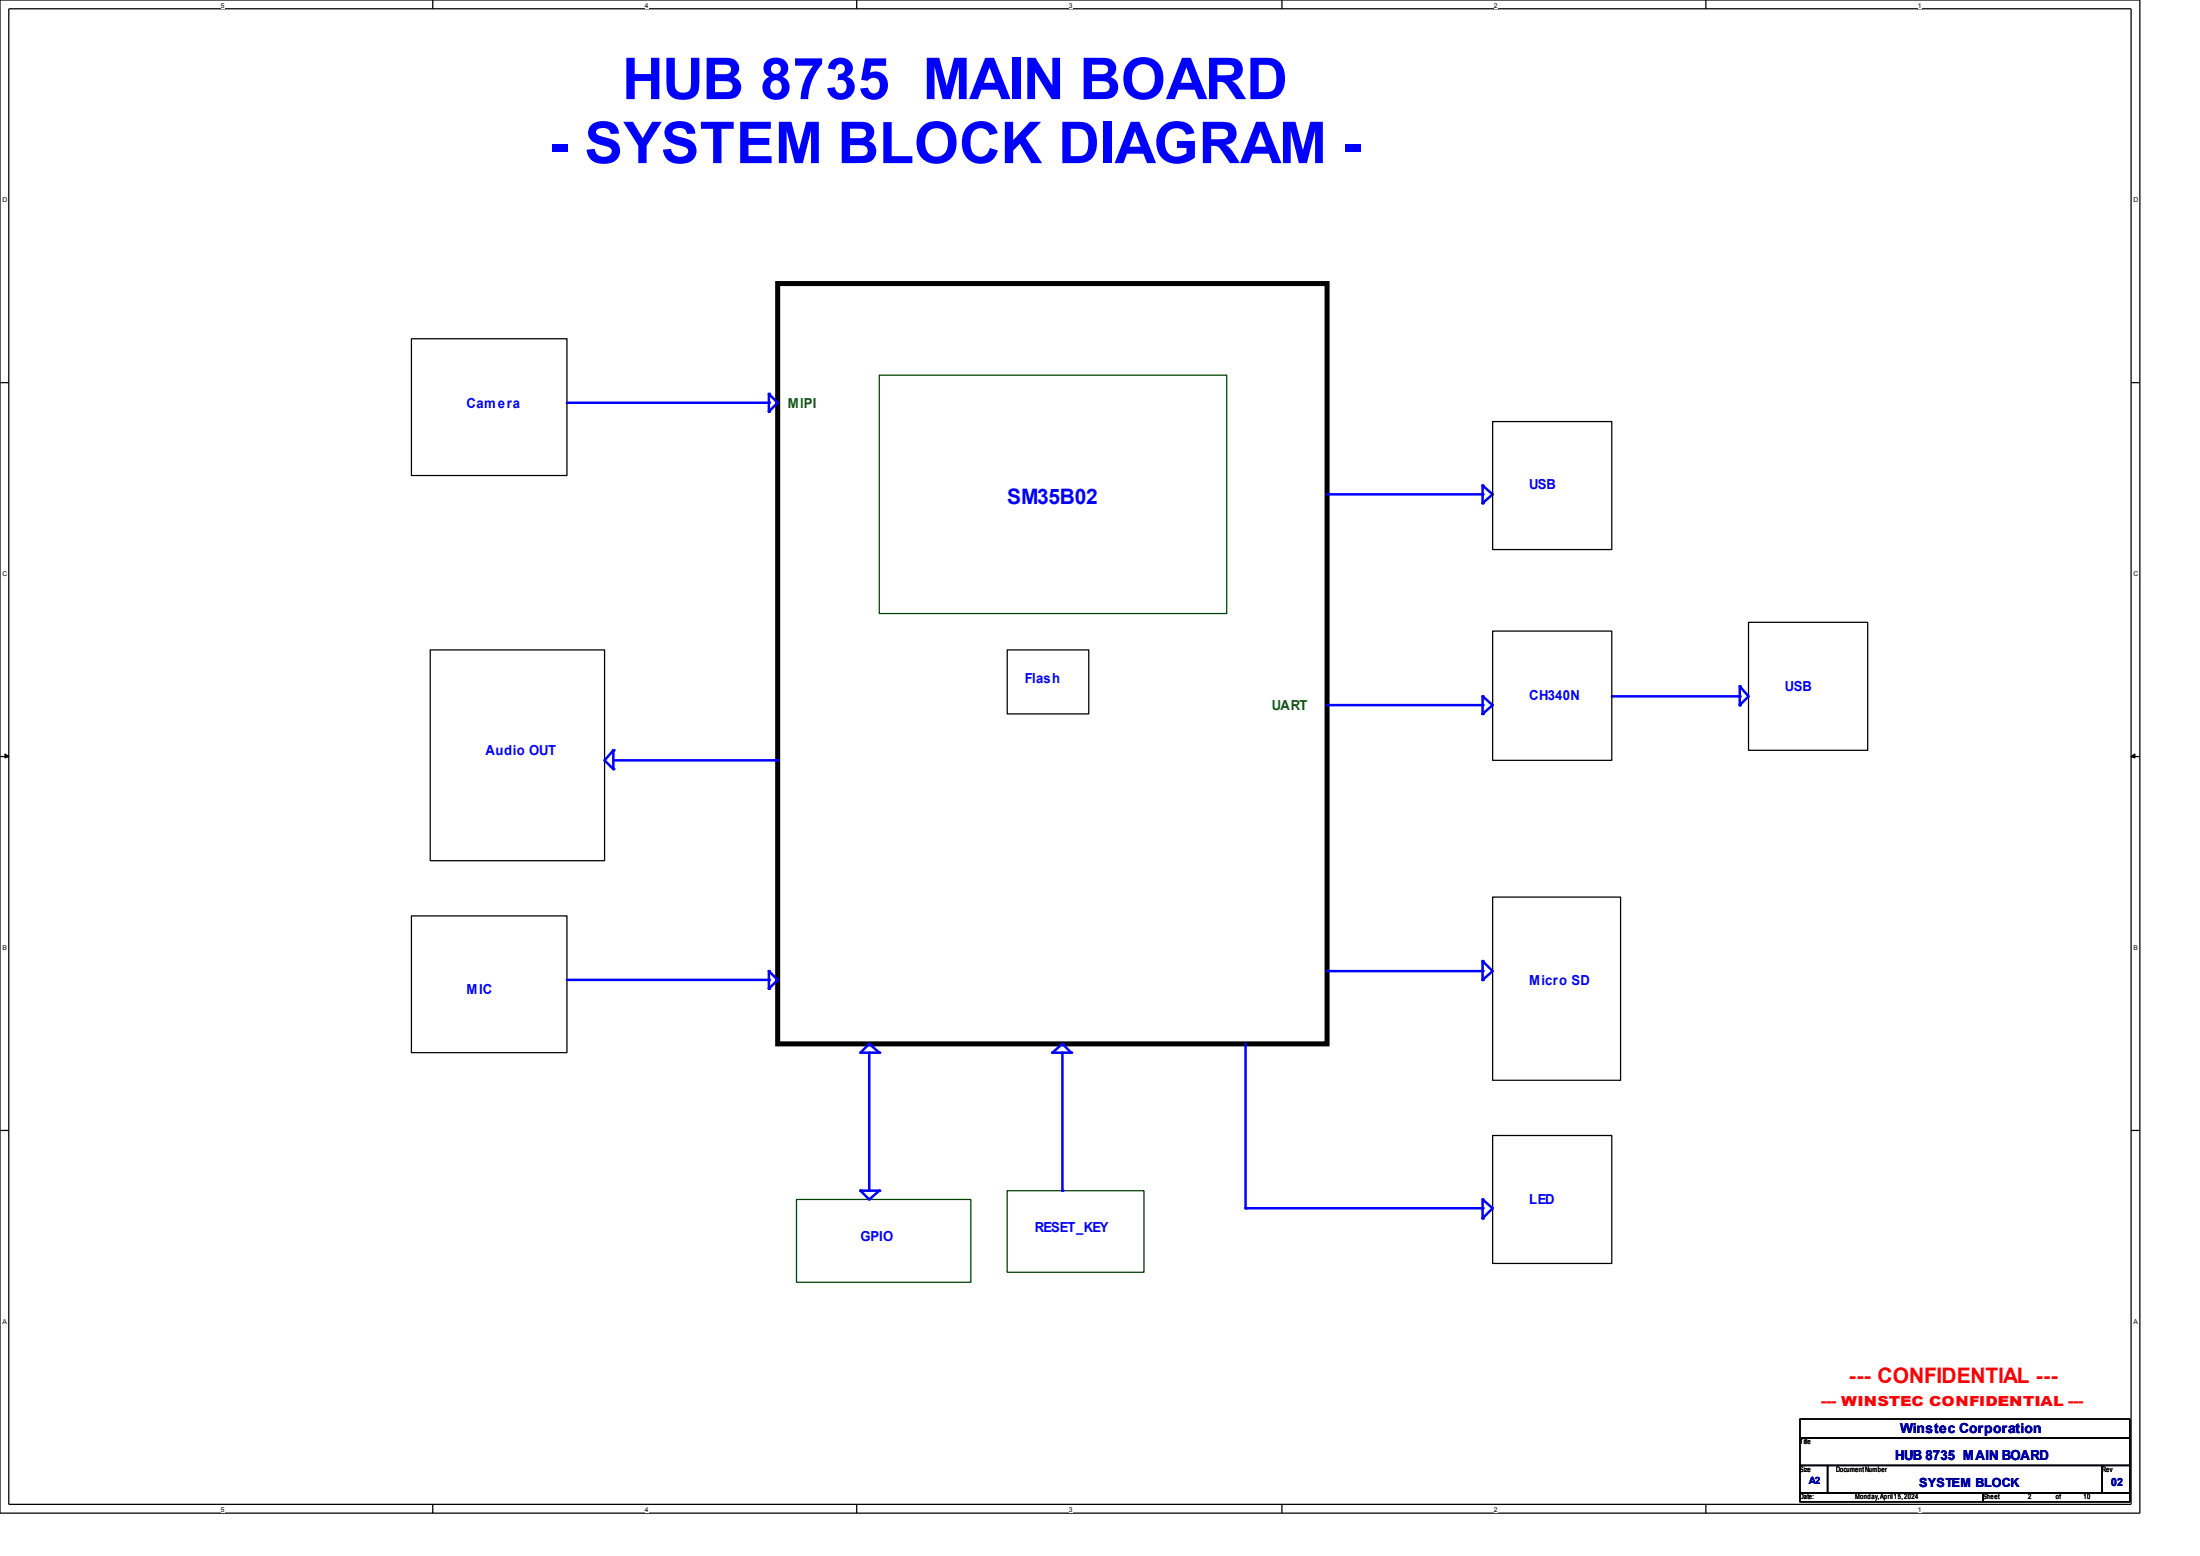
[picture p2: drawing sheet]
<svg xmlns="http://www.w3.org/2000/svg" width="297mm" height="210mm" viewBox="0 0 297 210" stroke-linecap="round" stroke-linejoin="round" font-family="sans-serif">
<path d="M0 0h288.9v204.2h-288.9zM1.2 1.2h286.5v201.8h-286.5z" fill="none" stroke="#000" stroke-width=".17"/>
<g fill="#fff">
<path d="M29.8 .2h.5v1h-.5z" fill-rule="evenodd"/>
<path d="M29.8 203.2h.5v1h-.5z" fill-rule="evenodd"/>
</g>
<path d="M58.4 0v1.2M58.4 203v1.2" fill="none" stroke="#000" stroke-width=".17"/>
<g fill="#fff">
<path d="M87 .2h.5v1h-.5z" fill-rule="evenodd"/>
<path d="M87 203.2h.5v1h-.5z" fill-rule="evenodd"/>
</g>
<path d="M115.7 0v1.2M115.7 203v1.2" fill="none" stroke="#000" stroke-width=".17"/>
<g fill="#fff">
<path d="M144.3 .2h.5v1h-.5z" fill-rule="evenodd"/>
<path d="M144.3 203.2h.5v1h-.5z" fill-rule="evenodd"/>
</g>
<path d="M173.1 0v1.2M173.1 203v1.2" fill="none" stroke="#000" stroke-width=".17"/>
<g fill="#fff">
<path d="M201.7 .2h.5v1h-.5z" fill-rule="evenodd"/>
<path d="M201.7 203.2h.5v1h-.5z" fill-rule="evenodd"/>
</g>
<path d="M230.3 0v1.2M230.3 203v1.2" fill="none" stroke="#000" stroke-width=".17"/>
<g fill="#fff">
<path d="M258.9 .2h.5v1h-.5z" fill-rule="evenodd"/>
<path d="M258.9 203.2h.5v1h-.5z" fill-rule="evenodd"/>
<path d="M.3 26.4h.7v1h-.7z" fill-rule="evenodd"/>
<path d="M288 26.4h.7v1h-.7z" fill-rule="evenodd"/>
<path d="M.3 76.9h.7v1h-.7z" fill-rule="evenodd"/>
<path d="M288 76.9h.7v1h-.7z" fill-rule="evenodd"/>
</g>
<path d="M0 51.6h1.2M287.7 51.6h1.2" fill="none" stroke="#000" stroke-width=".17"/>
<g fill="#fff">
<path d="M.3 127.3h.5v1.1h-.5z" fill-rule="evenodd"/>
<path d="M288 127.3h.5v1.1h-.5z" fill-rule="evenodd"/>
</g>
<path d="M0 102.1h1.2M287.7 102.1h1.2" fill="none" stroke="#000" stroke-width=".17"/>
<path d="M.7 101.8l.5 .3-.5 .2zM287.7 102.1l.5-.3v.5z" fill="#000" stroke="#000" stroke-width=".17"/>
<g fill="#fff">
<path d="M.3 177.8h.5v1h-.5z" fill-rule="evenodd"/>
<path d="M288 177.8h.5v1h-.5z" fill-rule="evenodd"/>
</g>
<path d="M58.1 87.7h23.5v28.5h-23.5zM0 152.6h1.2M287.7 152.6h1.2" fill="none" stroke="#000" stroke-width=".17"/>
<path d="M118.7 50.6h46.9v32.2h-46.9z" fill="none" stroke="#004000" stroke-width=".17"/>
<path d="M105 38.3h74.2v102.6h-74.2z" fill="none" stroke="#000" stroke-width=".68"/>
<path d="M81.6 102.6l1.2 1.2" fill="none" stroke="#00f" stroke-width=".34"/>
<circle cx="82.8" cy="103.8" r=".17" fill="#00f"/>
<path d="M82.8 101.3v2.5" fill="none" stroke="#00f" stroke-width=".34"/>
<circle cx="82.8" cy="101.3" r=".17" fill="#00f"/>
<path d="M82.8 101.3l-1.2 1.3" fill="none" stroke="#00f" stroke-width=".34"/>
<circle cx="82.8" cy="101.3" r=".17" fill="#00f"/>
<path d="M82.8 102.6h22.2" fill="none" stroke="#00f" stroke-width=".34"/>
<circle cx="105" cy="102.6" r=".17" fill="#00f"/>
<path d="M179.2 66.7h21" fill="none" stroke="#00f" stroke-width=".34"/>
<circle cx="200.2" cy="66.7" r=".17" fill="#00f"/>
<path d="M200.2 65.5v2.4" fill="none" stroke="#00f" stroke-width=".34"/>
<circle cx="200.2" cy="67.9" r=".17" fill="#00f"/>
<path d="M200.2 65.5l1.3 1.2" fill="none" stroke="#00f" stroke-width=".34"/>
<circle cx="200.2" cy="65.5" r=".17" fill="#00f"/>
<path d="M201.5 66.7l-1.3 1.2" fill="none" stroke="#00f" stroke-width=".34"/>
<circle cx="200.2" cy="67.9" r=".17" fill="#00f"/>
<path d="M201.5 56.9h16.1v17.3h-16.1z" fill="none" stroke="#000" stroke-width=".17"/>
<path d="M107.5 161.9h23.6v11.2h-23.6z" fill="none" stroke="#004000" stroke-width=".17"/>
<path d="M117.3 140.9l1.4 1.2" fill="none" stroke="#00f" stroke-width=".34"/>
<circle cx="117.3" cy="140.9" r=".17" fill="#00f"/>
<path d="M116.2 142.1h2.5" fill="none" stroke="#00f" stroke-width=".34"/>
<circle cx="118.7" cy="142.1" r=".17" fill="#00f"/>
<path d="M117.3 140.9l-1.1 1.2" fill="none" stroke="#00f" stroke-width=".34"/>
<circle cx="116.2" cy="142.1" r=".17" fill="#00f"/>
<path d="M117.3 142.1v18.6" fill="none" stroke="#00f" stroke-width=".34"/>
<circle cx="117.3" cy="160.7" r=".17" fill="#00f"/>
<path d="M136 160.7h18.4v11h-18.4z" fill="none" stroke="#004000" stroke-width=".17"/>
<path d="M142.1 142.1h2.5" fill="none" stroke="#00f" stroke-width=".34"/>
<circle cx="144.6" cy="142.1" r=".17" fill="#00f"/>
<path d="M143.4 140.9l-1.3 1.2" fill="none" stroke="#00f" stroke-width=".34"/>
<circle cx="142.1" cy="142.1" r=".17" fill="#00f"/>
<path d="M143.4 140.9l1.2 1.2" fill="none" stroke="#00f" stroke-width=".34"/>
<circle cx="143.4" cy="140.9" r=".17" fill="#00f"/>
<path d="M143.4 142.1v18.6" fill="none" stroke="#00f" stroke-width=".34"/>
<circle cx="143.4" cy="160.7" r=".17" fill="#00f"/>
<path d="M201.5 121.1h17.3v24.7h-17.3z" fill="none" stroke="#000" stroke-width=".17"/>
<path d="M179.2 131.1h21" fill="none" stroke="#00f" stroke-width=".34"/>
<circle cx="200.2" cy="131.1" r=".17" fill="#00f"/>
<path d="M200.2 129.7l1.3 1.4" fill="none" stroke="#00f" stroke-width=".34"/>
<circle cx="200.2" cy="129.7" r=".17" fill="#00f"/>
<path d="M201.5 131.1l-1.3 1.1" fill="none" stroke="#00f" stroke-width=".34"/>
<circle cx="200.2" cy="132.2" r=".17" fill="#00f"/>
<path d="M200.2 129.7v2.5" fill="none" stroke="#00f" stroke-width=".34"/>
<circle cx="200.2" cy="132.2" r=".17" fill="#00f"/>
<path d="M136 87.7h11v8.7h-11z" fill="none" stroke="#000" stroke-width=".17"/>
<path d="M103.8 53.2l1.2 1.2" fill="none" stroke="#00f" stroke-width=".34"/>
<circle cx="103.8" cy="53.2" r=".17" fill="#00f"/>
<path d="M105 54.4l-1.2 1.1" fill="none" stroke="#00f" stroke-width=".34"/>
<circle cx="103.8" cy="55.5" r=".17" fill="#00f"/>
<path d="M103.8 53.2v2.3" fill="none" stroke="#00f" stroke-width=".34"/>
<circle cx="103.8" cy="55.5" r=".17" fill="#00f"/>
<path d="M55.5 123.6h21v18.5h-21z" fill="none" stroke="#000" stroke-width=".17"/>
<path d="M76.5 132.2h27.3" fill="none" stroke="#00f" stroke-width=".34"/>
<circle cx="103.8" cy="132.2" r=".17" fill="#00f"/>
<path d="M103.8 131.1l1.2 1.1" fill="none" stroke="#00f" stroke-width=".34"/>
<circle cx="103.8" cy="131.1" r=".17" fill="#00f"/>
<path d="M105 132.2l-1.2 1.2" fill="none" stroke="#00f" stroke-width=".34"/>
<circle cx="103.8" cy="133.4" r=".17" fill="#00f"/>
<path d="M103.8 131.1v2.3" fill="none" stroke="#00f" stroke-width=".34"/>
<circle cx="103.8" cy="133.4" r=".17" fill="#00f"/>
<path d="M55.5 45.7h21v18.5h-21z" fill="none" stroke="#000" stroke-width=".17"/>
<path d="M76.5 54.4h27.3" fill="none" stroke="#00f" stroke-width=".34"/>
<circle cx="103.8" cy="54.4" r=".17" fill="#00f"/>
<path d="M118.7 160.7l-1.4 1.2" fill="none" stroke="#00f" stroke-width=".34"/>
<circle cx="118.7" cy="160.7" r=".17" fill="#00f"/>
<path d="M116.2 160.7l1.1 1.2" fill="none" stroke="#00f" stroke-width=".34"/>
<circle cx="116.2" cy="160.7" r=".17" fill="#00f"/>
<path d="M116.2 160.7h2.5" fill="none" stroke="#00f" stroke-width=".34"/>
<circle cx="116.2" cy="160.7" r=".17" fill="#00f"/>
<path d="M236.1 84h16v17.3h-16z" fill="none" stroke="#000" stroke-width=".17"/>
<path d="M217.6 94h17.3" fill="none" stroke="#00f" stroke-width=".34"/>
<circle cx="234.9" cy="94" r=".17" fill="#00f"/>
<path d="M234.9 92.6l1.2 1.4" fill="none" stroke="#00f" stroke-width=".34"/>
<circle cx="234.9" cy="92.6" r=".17" fill="#00f"/>
<path d="M236.1 94l-1.2 1.2" fill="none" stroke="#00f" stroke-width=".34"/>
<circle cx="234.9" cy="95.2" r=".17" fill="#00f"/>
<path d="M234.9 92.6v2.6" fill="none" stroke="#00f" stroke-width=".34"/>
<circle cx="234.9" cy="95.2" r=".17" fill="#00f"/>
<path d="M201.5 85.2h16.1v17.4h-16.1z" fill="none" stroke="#000" stroke-width=".17"/>
<path d="M179.2 95.2h21" fill="none" stroke="#00f" stroke-width=".34"/>
<circle cx="200.2" cy="95.2" r=".17" fill="#00f"/>
<path d="M200.2 94l1.3 1.2" fill="none" stroke="#00f" stroke-width=".34"/>
<circle cx="200.2" cy="94" r=".17" fill="#00f"/>
<path d="M201.5 95.2l-1.3 1.2" fill="none" stroke="#00f" stroke-width=".34"/>
<circle cx="200.2" cy="96.4" r=".17" fill="#00f"/>
<path d="M200.2 94v2.4" fill="none" stroke="#00f" stroke-width=".34"/>
<circle cx="200.2" cy="96.4" r=".17" fill="#00f"/>
<path d="M201.5 153.2h16.1v17.3h-16.1z" fill="none" stroke="#000" stroke-width=".17"/>
<path d="M168.1 163.1h32.1" fill="none" stroke="#00f" stroke-width=".34"/>
<circle cx="200.2" cy="163.1" r=".17" fill="#00f"/>
<path d="M200.2 161.9l1.3 1.2" fill="none" stroke="#00f" stroke-width=".34"/>
<circle cx="200.2" cy="161.9" r=".17" fill="#00f"/>
<path d="M201.5 163.1l-1.3 1.3" fill="none" stroke="#00f" stroke-width=".34"/>
<circle cx="200.2" cy="164.4" r=".17" fill="#00f"/>
<path d="M200.2 161.9v2.5" fill="none" stroke="#00f" stroke-width=".34"/>
<circle cx="200.2" cy="164.4" r=".17" fill="#00f"/>
<path d="M168.1 140.9v22.2" fill="none" stroke="#00f" stroke-width=".34"/>
<circle cx="168.1" cy="163.1" r=".17" fill="#00f"/>
<path d="M243 191.5h44.5v2.6h-44.5zM243 194.1h44.5v3.7h-44.5zM243 197.8h3.7v3.7h-3.7zM246.7 197.8h37.1v3.7h-37.1zM283.8 197.8h3.7v3.7h-3.7zM243 201.5h24.7v1.2h-24.7zM267.7 201.5h19.8v1.2h-19.8z" fill="none" stroke="#000" stroke-width=".17"/>
<g font-size="7.8" fill="#00f">
<text x="84" y="13.4">HUB 8735 MAIN BOARD</text>
<text x="74.2" y="22">- SYSTEM BLOCK DIAGRAM -</text>
</g>
<text font-size="2.9" fill="#00f" x="136" y="68.1">SM35B02</text>
<text font-size="2.9" fill="#f00" x="249.6" y="186.6">--- CONFIDENTIAL ---</text>
<g font-size="1.9" fill="#00f">
<text x="63" y="55">Camera</text>
<text x="206.4" y="66">USB</text>
<text x="138.3" y="92.1">Flash</text>
<text x="206.4" y="94.5">CH340N</text>
<text x="241" y="93.3">USB</text>
<text x="65.5" y="101.9">Audio OUT</text>
<text x="63" y="134.1">MIC</text>
<text x="206.4" y="132.9">Micro SD</text>
<text x="116.2" y="167.5">GPIO</text>
<text x="139.7" y="166.3">RESET_KEY</text>
<text x="206.4" y="162.6">LED</text>
</g>
<g font-size="1.9" fill="#008000">
<text x="106.3" y="55">MIPI</text>
<text x="171.7" y="95.8">UART</text>
</g>
<text font-size="1.9" fill="#f00" x="245.9" y="189.8">--- WINSTEC CONFIDENTIAL ---</text>
<g font-size="1.9" fill="#0000a0">
<text x="255.9" y="197.1">HUB 8735 MAIN BOARD</text>
<text x="256.5" y="193.4">Winstec Corporation</text>
</g>
<text font-size="1.7" fill="#0000a0" x="259.1" y="200.7">SYSTEM BLOCK</text>
<text font-size="1.5" fill="#0000a0" x="285" y="200.5">02</text>
<text font-size="1.4" fill="#0000a0" x="244.2" y="200.3">A2</text>
<g font-size="1">
<text x="243" y="194.9">Title</text>
<text x="243" y="198.6">Size</text>
<text x="243" y="202.4">Date:</text>
<text x="247.9" y="198.6">Document Number</text>
<text x="250.4" y="202.4">Monday, April 15, 2024</text>
<text x="267.7" y="202.4">Sheet</text>
<text x="273.8" y="202.4">2</text>
<text x="277.5" y="202.4">of</text>
<text x="281.3" y="202.4">10</text>
<text x="283.8" y="198.6">Rev</text>
</g>
<g font-size=".9">
<text x="29.8" y="1">5</text>
<text x="87" y="1">4</text>
<text x="144.3" y="1">3</text>
<text x="201.7" y="1">2</text>
<text x="258.9" y="1">1</text>
<text x=".3" y="27.3">D</text>
<text x="288" y="27.3">D</text>
<text x=".3" y="77.7">C</text>
<text x="288" y="77.7">C</text>
<text x=".3" y="128.2">B</text>
<text x="288" y="128.2">B</text>
<text x=".3" y="178.6">A</text>
<text x="288" y="178.6">A</text>
<text x="29.8" y="204">5</text>
<text x="87" y="204">4</text>
<text x="144.3" y="204">3</text>
<text x="201.7" y="204">2</text>
<text x="258.9" y="204">1</text>
</g>
</svg>
